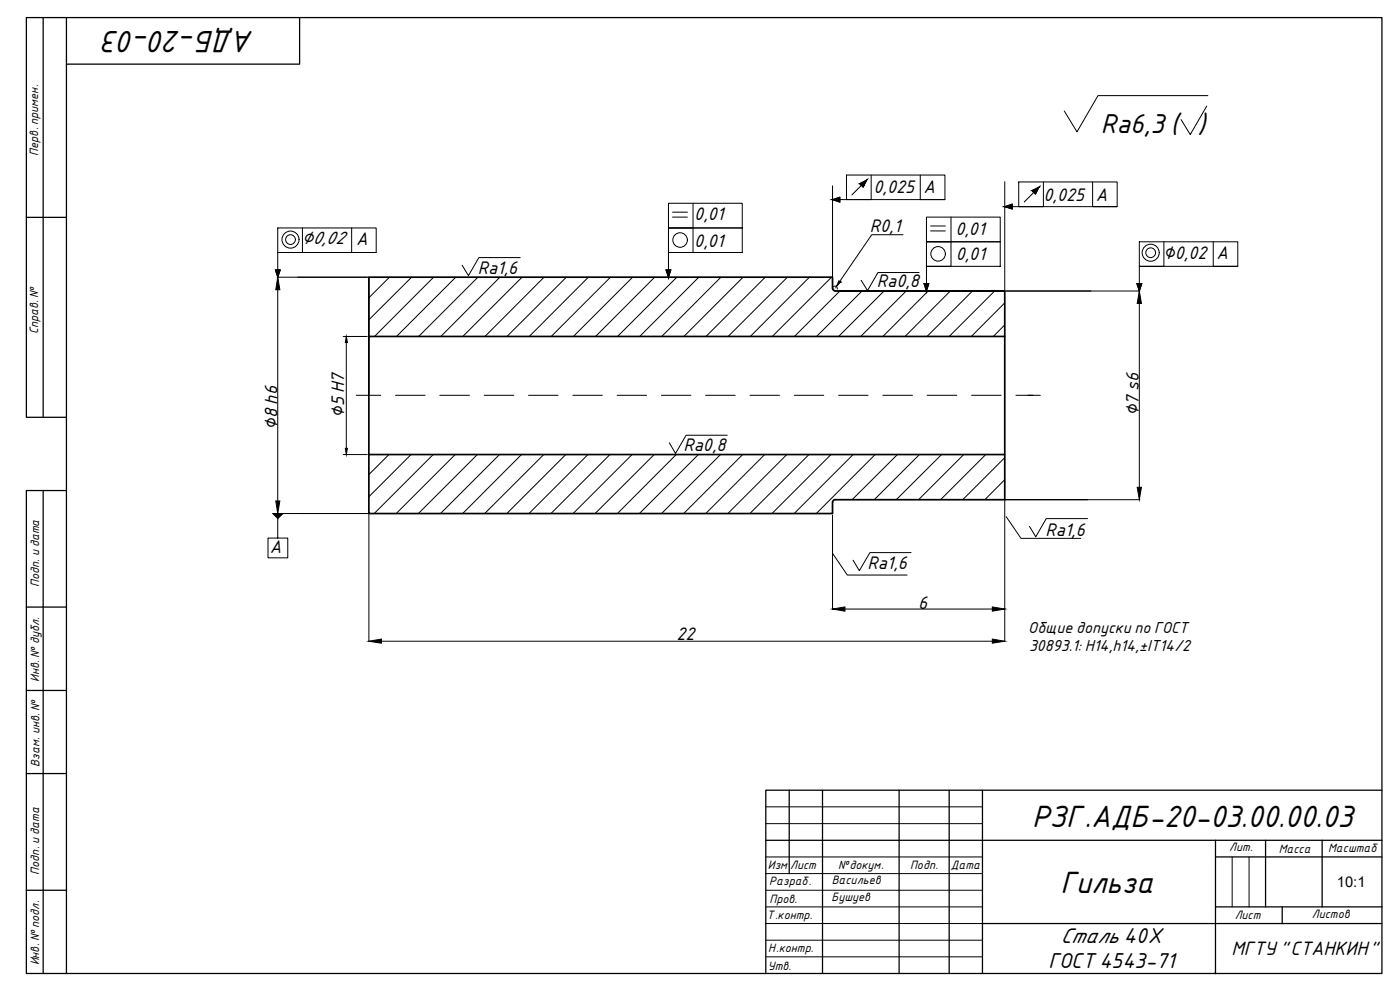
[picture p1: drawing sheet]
<svg xmlns="http://www.w3.org/2000/svg" width="420mm" height="297mm" viewBox="0 0 420 297" stroke-linecap="round" stroke-linejoin="round" font-family="sans-serif">
<g fill="#000" stroke="#000" stroke-width=".3">
<path d="M258 55.1h1l-.5 .5zM258.5 55.6h.8l-.3 .6zM309.7 57.2h1.1l-.5 .5zM310.3 57.7h.7l-.2 .5zM103.9 101l.4 1.8h-.7zM103.6 134.5h.7l-.4 1.9z"/>
<path d="M249.9 59.9h2.2v-.7zM249.9 59.9h2.2v.7z"/>
<path d="M259 55.1h.5l-.2 .5zM259 55.1l-.5 .5h.8z"/>
<path d="M259 55.1l1.1-1.1-.6 1.1zM258 55.1h1l1.1-1.1z"/>
<path d="M310.8 57.2h.5l-.3 .5zM310.8 57.2l-.5 .5h.7z"/>
<path d="M310.8 57.2l1-1-.5 1zM309.7 57.2h1.1l1-1z"/>
<path d="M301.5 62h2.3v-.8zM301.5 62h2.3v.7z"/>
<path d="M83.4 81h.7l-.7 2.2zM82.6 81l.8 2.2v-2.2z"/>
<path d="M200.6 81h.7l-.7 2.2zM199.9 81l.7 2.2v-2.2z"/>
<path d="M251.8 84.3l.5 .3h-.7zM251.6 84.6l-.6 1.4 1.3-1.4z"/>
<path d="M278 85.1h.8l-.8 2.2zM277.3 85.1l.7 2.2v-2.2z"/>
<path d="M341.9 85.1h.8l-.8 2.2zM341.2 85.1l.7 2.2v-2.2z"/>
<path d="M83.4 154.1h1.5l-1.5 1.4zM81.9 154.1l1.5 1.4v-1.4z"/>
</g>
<g fill="none" stroke="#000" stroke-width=".3">
<path d="M362.2 31.8l-5 8.6-2.7-4.5M362.5 28.7h-33l-6.3 10.9-3.8-6.3M249.9 55.7v30.9M249.9 59.9h2.2v.7zM254 52.5h29.6v7.4h-29.6zM258.5 55.6l.5 .6 1.1-2.2-1.6 1.6-.5-.5 2.1-1.1-4.4 4.5M261.5 52.5v7.4h-11.6l2.2-.7v.7M276.2 52.5v7.4h7.4M301.5 54.5v32.8M305.7 54.6h29.6v7.4h-29.6zM310.3 57.7l.5 .5 1-2-1.5 1.5-.6-.5 2.1-1-4.4 4.4M313.1 54.6v7.4h-11.6l2.3-.8v.8"/>
<path d="M327.9 54.6v7.4h7.4M83.4 68.4h29.5v7.4h-29.5zM90.8 68.4v7.4h-7.4v7.4v-2.2h.7l-.7 2.2-.8-2.2h.8M105.5 68.4v7.4h7.4M156.1 77.3h-12.4l-3.1 5.4-1.9-3.1M200.6 68.4h22.2v7.4h-22.2zM200.6 61h22.2v7.4h-22.2zM200.6 68.4h7.4M201.8 63.7h4.5M201.8 65.1h4.5M208 61v14.8h-7.4v7.4v-2.2h-.7l.7 2.2 .7-2.2h-.7M271 70.4h-9.4l-9.6 14"/>
<path d="M278 72.5h22.2v7.4h-22.2zM278 65.1h22.2v7.4h-22.2zM278 72.5h7.4M279.3 67.8h4.4M279.3 69.3h4.4M285.4 65.1v14.8h-7.4v7.4v-2.2h-.7l.7 2.2 .8-2.2h-.8M301.5 62h2.3v.7zM341.9 72.5h29.6v7.4h-29.6zM349.3 72.5v7.4h-7.4v7.4v-2.2h.8l-.8 2.2-.7-2.2h.7M364.1 72.5v7.4h7.4M89.3 83.2h20.9M110.7 83.2v35.4"/>
<path d="M116.9 83.2l-6.2 6.2M123.5 83.2l-12.8 12.8M130.1 83.2l-17.7 17.8M136.8 83.2l-17.8 17.8M143.4 83.2l-17.8 17.8M150 83.2l-17.7 17.8M156.7 83.2l-17.8 17.8M163.3 83.2l-17.8 17.8M170 83.2l-17.9 17.8M176.6 83.2l-17.8 17.8M183.2 83.2l-17.8 17.8M189.9 83.2l-17.8 17.8"/>
<path d="M196.5 83.2l-17.8 17.8M203.1 83.2l-17.8 17.8M209.7 83.2l-17.7 17.8M216.4 83.2l-17.8 17.8M223 83.2l-17.8 17.8M229.7 83.2l-17.8 17.8M236.3 83.2l-17.8 17.8M242.9 83.2l-17.7 17.8M249.6 83.2l-17.8 17.8M250 86.1a.7 .7 0 0 1 .9-.2 .7 .7 0 0 1 .4 .8M252.1 87.3l-13.7 13.7M258.7 87.3l-13.6 13.7"/>
<path d="M265.3 87.3l-13.6 13.7M271.9 87.3l-13.6 13.7M275.8 81.8h-12.3l-3.2 5.4-1.9-3.1M278.6 87.3l-13.6 13.7M285.2 87.3l-13.6 13.7M291.8 87.3l-13.6 13.7M298.5 87.3l-13.6 13.7M301.5 90.9l-10 10.1M301.5 97.5l-3.4 3.5M302 87.3h25.4M103 101h7.2M103.9 102.8v31.7"/>
<path d="M106.9 118.6h7.4M118.7 118.6h8.9M132 118.6h8.9M145.3 118.6h8.9M158.6 118.6h8.9M171.9 118.6h8.9M185.2 118.6h8.9M198.5 118.6h8.8M211.8 118.6h8.8M225.1 118.6h8.8M238.4 118.6h8.8M251.7 118.6h8.8"/>
<path d="M265 118.6h8.9M278.3 118.6h8.8M291.6 118.6h8.8M304.9 118.6h7.3M103 136.4h7.2M116.7 136.4l-6 6M123.4 136.4l-12.7 12.6M130 136.4l-17.7 17.7M136.6 136.4l-17.7 17.7M143.3 136.4l-17.7 17.7M149.9 136.4l-17.7 17.7M156.5 136.4l-17.6 17.7"/>
<path d="M163.2 136.4l-17.7 17.7M169.8 136.4l-17.7 17.7M176.4 136.4l-17.7 17.7M183 136.4l-17.6 17.7M189.7 136.4l-17.7 17.7M196.3 136.4l-17.7 17.7M202.9 136.4l-17.6 17.7M209.6 136.4l-17.7 17.7M216.2 136.4l-17.7 17.7M218.3 130.6h-12.4l-3.2 5.4-1.8-3.1M222.9 136.4l-17.7 17.7M229.5 136.4l-17.7 17.7"/>
<path d="M236.1 136.4l-17.7 17.7M242.8 136.4l-17.8 17.7M249.4 136.4l-17.7 17.7M256 136.4l-17.7 17.7M262.6 136.4l-17.6 17.7M269.3 136.4l-13.6 13.5M275.9 136.4l-13.5 13.5M282.6 136.4l-13.6 13.5M289.2 136.4l-13.5 13.5M295.8 136.4l-13.5 13.5M301.5 137.3l-12.6 12.6M81.9 154.1l1.5 1.4 1.5-1.4"/>
<path d="M83.4 154.1v7.3h-3v6h6v-6h-3M89.3 154.1h20.9M249.9 150.7v3.4M249.9 154.5v28.1M301.5 143.9l-5.9 6M302 155l4.4 6.5h18M326.4 155.6h-12.4l-3.1 5.5-2-3.2M249.9 166l4.4 6.5h17.9M273.4 165.8h-12.3l-3.2 5.4-1.9-3.1M229.8 257.1h65.1M229.8 247.1h65.1M229.8 242.1h65.1"/>
<path d="M369.8 257.1v15M374.9 257.1v15M229.8 277.1h65.1M229.8 272.1h65.1M229.8 267.1h65.1M229.8 262.1h65.1M229.8 287.1h65.1M229.8 282.1h65.1"/>
<circle cx="87.2" cy="71.9" r="2.56"/>
<circle cx="87.2" cy="71.9" r="1.46"/>
<circle cx="204.1" cy="72" r="2.18"/>
<circle cx="281.5" cy="76.2" r="2.18"/>
<circle cx="345.3" cy="75.8" r="2.56"/>
<circle cx="345.3" cy="75.8" r="1.46"/>
</g>
<path d="M249.9 86.6v-3.4h-139.2v17.7M249.9 86.5l.2 .5 .5 .2M250.6 87.3h50.6M251.3 87.3h50.2v62.6h-50.9l-.5 .2-.2 .5M301.5 101h-190.8v53.1h139.2v-3.4M110.7 136.4h190.8" fill="none" stroke="#000" stroke-width=".51"/>
<!-- layer: 0 -->
<path d="M83.2 83.2h27.5M83.4 86.9v63.4M301.3 87.3h40.8M341.9 91v55.2M83.2 154.1h27.5v38.4M301.5 150v42.5M301.5 149.9h40.6M114.5 192.4h183.3M249.9 182.6v.3M253.6 182.7h44.2" fill="none" stroke="#000" stroke-width=".3"/>
<path d="M83.4 83.2l.6 3.7h-1.2zM341.9 87.3l.7 3.7h-1.3zM82.8 150.3h1.2l-.6 3.8zM341.3 146.2h1.3l-.7 3.7zM110.7 192.4l3.8-.6v1.2zM249.9 182.7l3.7-.6v1.3zM297.8 191.8l3.7 .6-3.7 .6zM297.8 182.1l3.7 .6-3.7 .7z" fill="#000" stroke="#000" stroke-width=".3"/>
<g fill="none" stroke="#000" stroke-width=".38">
<path d="M13 5.3v119.9M19.9 5.3v286.8M89.9 5.3v13.9h-70M7.9 65.2h12M19.9 125.2h-12v-119.9h406.8v286.8h-406.8v-144.9h12M13 147.2v144.9M7.9 182.1h12M7.9 207.2h12M7.9 232.1h12M236.9 237.1v25M246.8 237.1v55M269.8 237.1v55"/>
<path d="M284.9 237.1v55M294.9 237.1v55M414.7 237.1h-184.9v55M229.8 252.1h184.9M364.8 252.1v40M364.8 257.1h49.9M379.8 252.1v20M396.8 252.1v20M7.9 267.1h12M294.9 277.1h119.8M364.8 272.1h49.9M384.8 272.1v5"/>
</g>
<g font-size="8.9">
<text x="76.2" y="9.2" transform="rotate(-180 76.2 9.2)">АДБ-20-03</text>
<text x="309.8" y="248.1">РЗГ.АДБ-20-03.00.00.03</text>
<text x="318.3" y="267.9">Гильза</text>
</g>
<text font-size="7.9" x="330.4" y="40">Ra6,3 ( )</text>
<g font-size="6.2">
<text x="318.3" y="282.9">Сталь 40Х</text>
<text x="314.6" y="290.4">ГОСТ4543-71</text>
</g>
<text font-size="5.6" x="369.6" y="286.6">МГТУ&quot;СТАНКИН&quot;</text>
<g font-size="5.2">
<text x="262.2" y="57.8">0,025</text>
<text x="277.2" y="57.9">А</text>
<text x="313.2" y="60.3">0,025</text>
<text x="328.8" y="60.2">А</text>
<text x="208.4" y="66.1">0,01</text>
<text x="261.1" y="69.6">R0,1</text>
<text x="286.7" y="70.6">0,01</text>
<text x="90.3" y="73.2">∅0,02</text>
<text x="106.9" y="73.4">А</text>
<text x="208.4" y="74.1">0,01</text>
<text x="286.8" y="78">0,01</text>
<text x="349.1" y="77.7">∅0,02</text>
<text x="365.1" y="77.8">А</text>
<text x="143.4" y="82.2">Ra1,6</text>
<text x="263.2" y="86.2">Ra0,8</text>
<text x="103.3" y="125.5" transform="rotate(-90 103.3 125.5)">∅5 H7</text>
<text x="341.8" y="124.9" transform="rotate(-90 341.8 124.9)">∅7 s6</text>
<text x="83.3" y="128.9" transform="rotate(-90 83.3 128.9)">∅8 h6</text>
<text x="205.1" y="135.4">Ra0,8</text>
<text x="313.7" y="160.7">Ra1,6</text>
<text x="81" y="166.1">А</text>
<text x="260.3" y="170.6">Ra1,6</text>
<text x="275.5" y="182.7">6</text>
<text x="203" y="192">22</text>
</g>
<g font-size="4.6">
<text x="308.6" y="189.8">Общие допуски по ГОСТ</text>
<text x="308.8" y="195.3">30893.1: H14,h14,±IT14/2</text>
</g>
<text font-size="4.4" x="401.2" y="266.2">10:1</text>
<g font-size="3.5">
<text x="11.4" y="46.7" transform="rotate(-90 11.4 46.7)">Перв. примен.</text>
<text x="11.4" y="100.3" transform="rotate(-90 11.4 100.3)">Справ. №</text>
<text x="11.8" y="176.1" transform="rotate(-90 11.8 176.1)">Подп. и дата</text>
<text x="11.7" y="204.7" transform="rotate(-90 11.7 204.7)">Инв. №дубл.</text>
<text x="11.9" y="230" transform="rotate(-90 11.9 230)">Взам. инв. №</text>
<text x="368.9" y="255.5">Лит.</text>
<text x="383.8" y="255.8">Масса</text>
<text x="398.6" y="255.8">Масштаб</text>
<text x="11.7" y="262.4" transform="rotate(-90 11.7 262.4)">Подп. и дата</text>
<text x="230.4" y="260.6">Изм</text>
<text x="237.2" y="260.7">Лист</text>
<text x="251.5" y="260.8">№докум.</text>
<text x="273.1" y="260.7">Подп.</text>
<text x="285.3" y="260.7">Дата</text>
<text x="230.9" y="265.6">Разраб.</text>
<text x="249.6" y="265.3">Васильев</text>
<text x="230.2" y="275.7">Т.контр.</text>
<text x="230.9" y="270.8">Пров.</text>
<text x="249.6" y="270.2">Бушуев</text>
<text x="370.5" y="275.6">Лист</text>
<text x="393.7" y="275.4">Листов</text>
<text x="230.5" y="285.7">Н.контр.</text>
<text x="11.7" y="289.7" transform="rotate(-90 11.7 289.7)">Инв. №подл.</text>
<text x="230.4" y="291.1">Утв.</text>
</g>
</svg>
